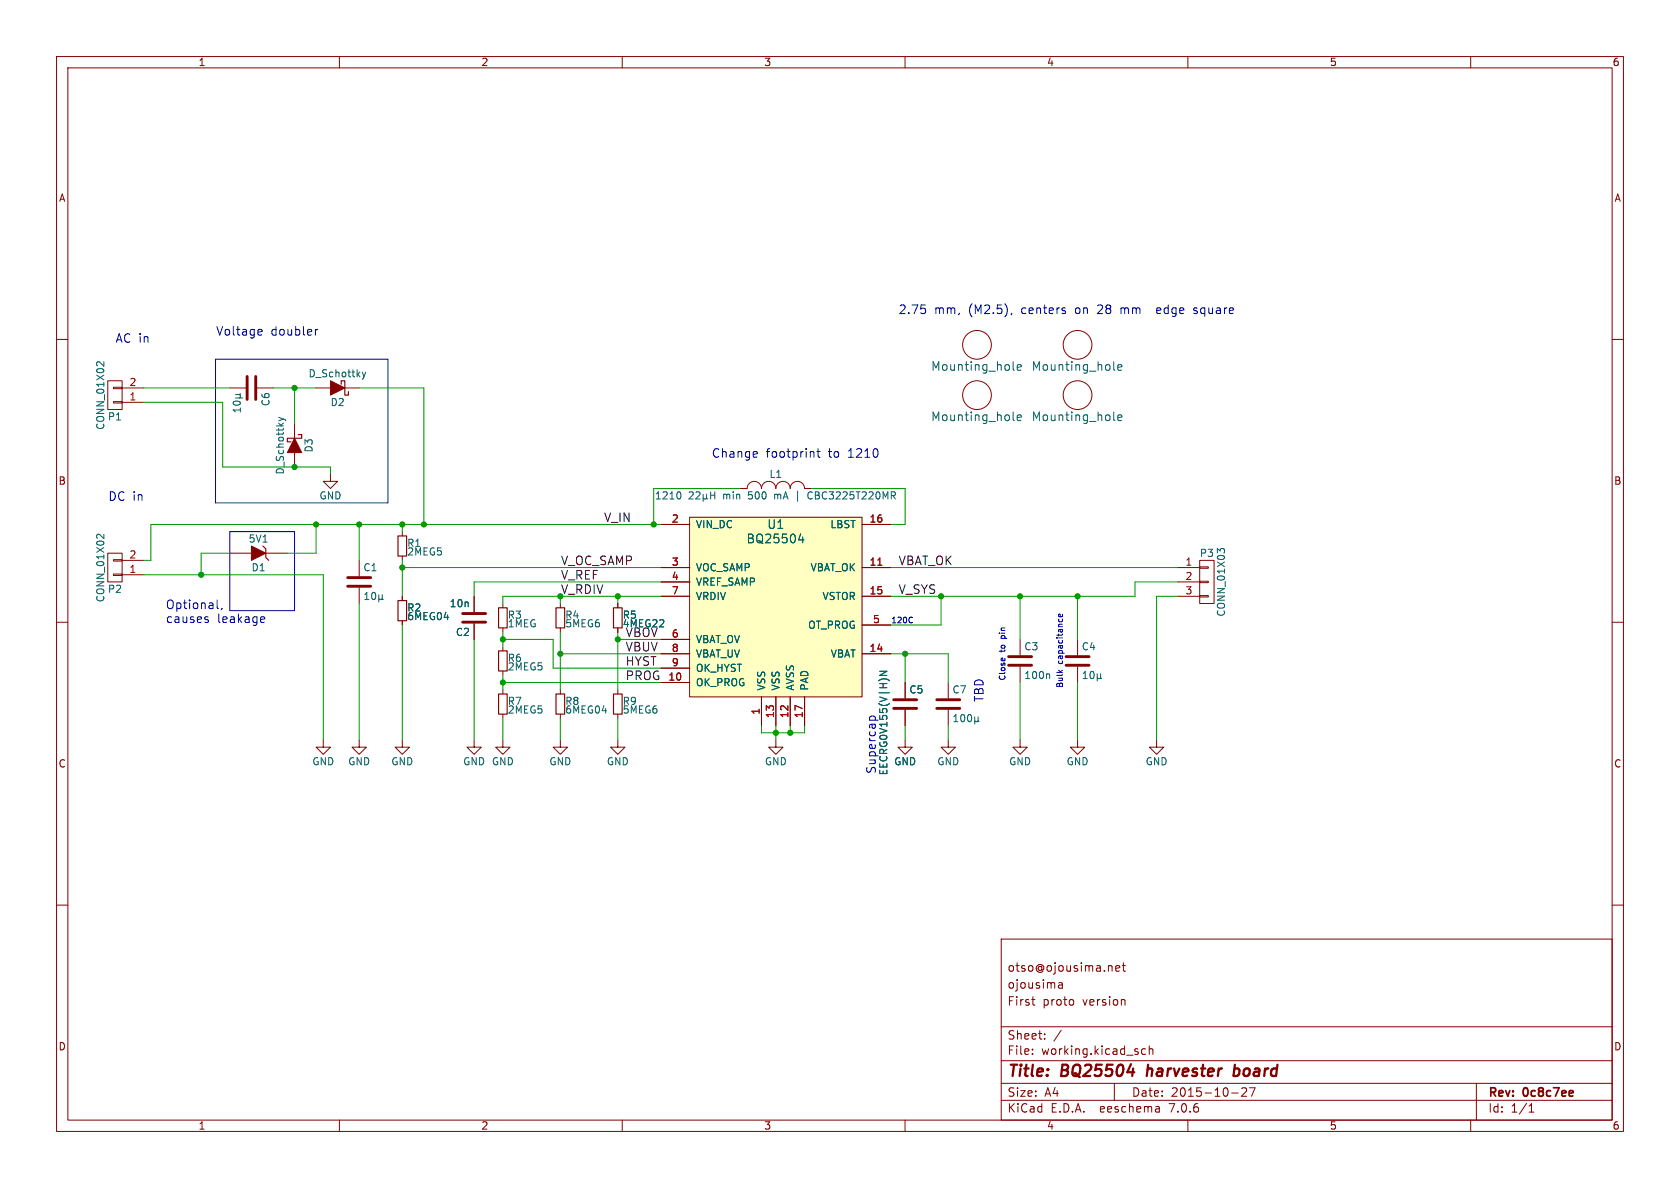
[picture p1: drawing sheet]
(kicad_sch (version 20230121) (generator eeschema)

 (paper "A4")

 (title_block
  (title "BQ25504 harvester board")
  (date "2015-10-27")
  (rev "0c8c7ee")
  (comment 1 "First proto version")
  (comment 2 "ojousima")
  (comment 3 "otso@ojousima.net"))

 (lib_symbols
  (symbol "bq25504-rescue:C" (pin_numbers hide) (pin_names (offset 0.254)) (in_bom yes) (on_board yes)
   (property "Reference" "C" (at 0.635 2.54 0) (effects (font (size 1.27 1.27)) (justify left)))
   (property "Value" "C" (at 0.635 -2.54 0) (effects (font (size 1.27 1.27)) (justify left)))
   (property "Footprint" "" (at 0.9652 -3.81 0) (effects (font (size 0.762 0.762))))
   (property "Datasheet" "" (at 0 0 0) (effects (font (size 1.524 1.524))))
   (symbol "C_0_1"
    (polyline (pts (xy -2.032 -0.762) (xy 2.032 -0.762)) (stroke (width 0.508) (type solid)) (fill (type none)))
    (polyline (pts (xy -2.032 0.762) (xy 2.032 0.762)) (stroke (width 0.508) (type solid)) (fill (type none))))
   (symbol "C_1_1"
    (pin passive line (at 0 3.81 270) (length 2.794) (name "~" (effects (font (size 1.016 1.016)))) (number "1" (effects (font (size 1.016 1.016)))))
    (pin passive line (at 0 -3.81 90) (length 2.794) (name "~" (effects (font (size 1.016 1.016)))) (number "2" (effects (font (size 1.016 1.016)))))))
  (symbol "bq25504-rescue:CONN_01X02" (pin_names (offset 1.016) hide) (in_bom yes) (on_board yes)
   (property "Reference" "P" (at 0 3.81 0) (effects (font (size 1.27 1.27))))
   (property "Value" "CONN_01X02" (at 2.54 0 90) (effects (font (size 1.27 1.27))))
   (property "Footprint" "" (at 0 0 0) (effects (font (size 1.524 1.524))))
   (property "Datasheet" "" (at 0 0 0) (effects (font (size 1.524 1.524))))
   (symbol "CONN_01X02_0_1"
    (rectangle (start -1.27 -1.143) (end 0.254 -1.397) (stroke (width 0) (type solid)) (fill (type none)))
    (rectangle (start -1.27 1.397) (end 0.254 1.143) (stroke (width 0) (type solid)) (fill (type none)))
    (rectangle (start -1.27 2.54) (end 1.27 -2.54) (stroke (width 0) (type solid)) (fill (type none))))
   (symbol "CONN_01X02_1_1"
    (pin passive line (at -5.08 1.27 0) (length 3.81) (name "P1" (effects (font (size 1.27 1.27)))) (number "1" (effects (font (size 1.27 1.27)))))
    (pin passive line (at -5.08 -1.27 0) (length 3.81) (name "P2" (effects (font (size 1.27 1.27)))) (number "2" (effects (font (size 1.27 1.27)))))))
  (symbol "bq25504-rescue:CONN_01X03" (pin_names (offset 1.016) hide) (in_bom yes) (on_board yes)
   (property "Reference" "P" (at 0 5.08 0) (effects (font (size 1.27 1.27))))
   (property "Value" "CONN_01X03" (at 2.54 0 90) (effects (font (size 1.27 1.27))))
   (property "Footprint" "" (at 0 0 0) (effects (font (size 1.524 1.524))))
   (property "Datasheet" "" (at 0 0 0) (effects (font (size 1.524 1.524))))
   (symbol "CONN_01X03_0_1"
    (rectangle (start -1.27 -2.413) (end 0.254 -2.667) (stroke (width 0) (type solid)) (fill (type none)))
    (rectangle (start -1.27 0.127) (end 0.254 -0.127) (stroke (width 0) (type solid)) (fill (type none)))
    (rectangle (start -1.27 2.667) (end 0.254 2.413) (stroke (width 0) (type solid)) (fill (type none)))
    (rectangle (start -1.27 3.81) (end 1.27 -3.81) (stroke (width 0) (type solid)) (fill (type none))))
   (symbol "CONN_01X03_1_1"
    (pin passive line (at -5.08 2.54 0) (length 3.81) (name "P1" (effects (font (size 1.27 1.27)))) (number "1" (effects (font (size 1.27 1.27)))))
    (pin passive line (at -5.08 0 0) (length 3.81) (name "P2" (effects (font (size 1.27 1.27)))) (number "2" (effects (font (size 1.27 1.27)))))
    (pin passive line (at -5.08 -2.54 0) (length 3.81) (name "P3" (effects (font (size 1.27 1.27)))) (number "3" (effects (font (size 1.27 1.27)))))))
  (symbol "bq25504-rescue:D_Schottky" (pin_numbers hide) (pin_names (offset 1.016) hide) (in_bom yes) (on_board yes)
   (property "Reference" "D" (at 0 2.54 0) (effects (font (size 1.27 1.27))))
   (property "Value" "D_Schottky" (at 0 -2.54 0) (effects (font (size 1.27 1.27))))
   (property "Footprint" "" (at 0 0 0) (effects (font (size 1.524 1.524))))
   (property "Datasheet" "" (at 0 0 0) (effects (font (size 1.524 1.524))))
   (symbol "D_Schottky_0_1"
    (polyline (pts (xy 1.27 1.27) (xy -1.27 0) (xy 1.27 -1.27)) (stroke (width 0) (type solid)) (fill (type outline)))
    (polyline (pts (xy -1.905 0.635) (xy -1.905 1.27) (xy -1.27 1.27) (xy -1.27 -1.27) (xy -0.635 -1.27) (xy -0.635 -0.635)) (stroke (width 0.2032) (type solid)) (fill (type none))))
   (symbol "D_Schottky_1_1"
    (pin passive line (at -3.81 0 0) (length 2.54) (name "K" (effects (font (size 1.27 1.27)))) (number "1" (effects (font (size 1.27 1.27)))))
    (pin passive line (at 3.81 0 180) (length 2.54) (name "A" (effects (font (size 1.27 1.27)))) (number "2" (effects (font (size 1.27 1.27)))))))
  (symbol "bq25504-rescue:GND" (power) (pin_names (offset 0)) (in_bom yes) (on_board yes)
   (property "Reference" "#PWR" (at 0 -6.35 0) (effects (font (size 1.27 1.27)) hide))
   (property "Value" "GND" (at 0 -3.81 0) (effects (font (size 1.27 1.27))))
   (property "Footprint" "" (at 0 0 0) (effects (font (size 1.524 1.524))))
   (property "Datasheet" "" (at 0 0 0) (effects (font (size 1.524 1.524))))
   (symbol "GND_0_1"
    (polyline (pts (xy 0 0) (xy 0 -1.27) (xy 1.27 -1.27) (xy 0 -2.54) (xy -1.27 -1.27) (xy 0 -1.27)) (stroke (width 0) (type solid)) (fill (type none))))
   (symbol "GND_1_1"
    (pin power_in line (at 0 0 270) (length 0) hide (name "GND" (effects (font (size 1.27 1.27)))) (number "1" (effects (font (size 1.27 1.27)))))))
  (symbol "bq25504-rescue:INDUCTOR_SMALL" (pin_numbers hide) (pin_names (offset 0) hide) (in_bom yes) (on_board yes)
   (property "Reference" "L" (at 0 2.54 0) (effects (font (size 1.27 1.27))))
   (property "Value" "INDUCTOR_SMALL" (at 0 -1.27 0) (effects (font (size 1.27 1.27))))
   (property "Footprint" "" (at 0 0 0) (effects (font (size 1.524 1.524))))
   (property "Datasheet" "" (at 0 0 0) (effects (font (size 1.524 1.524))))
   (symbol "INDUCTOR_SMALL_0_1"
    (arc (start -2.54 0) (mid -3.81 1.2645) (end -5.08 0) (stroke (width 0) (type solid)) (fill (type none)))
    (arc (start 0 0) (mid -1.27 1.2645) (end -2.54 0) (stroke (width 0) (type solid)) (fill (type none)))
    (arc (start 2.54 0) (mid 1.27 1.2645) (end 0 0) (stroke (width 0) (type solid)) (fill (type none)))
    (arc (start 5.08 0) (mid 3.81 1.2645) (end 2.54 0) (stroke (width 0) (type solid)) (fill (type none))))
   (symbol "INDUCTOR_SMALL_1_1"
    (pin input line (at -6.35 0 0) (length 1.27) (name "1" (effects (font (size 0.762 0.762)))) (number "1" (effects (font (size 0.762 0.762)))))
    (pin input line (at 6.35 0 180) (length 1.27) (name "2" (effects (font (size 0.762 0.762)))) (number "2" (effects (font (size 0.762 0.762)))))))
  (symbol "bq25504-rescue:R_Small" (pin_numbers hide) (pin_names (offset 0.254) hide) (in_bom yes) (on_board yes)
   (property "Reference" "R" (at 0.762 0.508 0) (effects (font (size 1.27 1.27)) (justify left)))
   (property "Value" "R_Small" (at 0.762 -1.016 0) (effects (font (size 1.27 1.27)) (justify left)))
   (property "Footprint" "" (at 0 0 0) (effects (font (size 1.524 1.524))))
   (property "Datasheet" "" (at 0 0 0) (effects (font (size 1.524 1.524))))
   (symbol "R_Small_0_1"
    (rectangle (start -0.762 1.778) (end 0.762 -1.778) (stroke (width 0.2032) (type solid)) (fill (type none))))
   (symbol "R_Small_1_1"
    (pin passive line (at 0 2.54 270) (length 0.762) (name "~" (effects (font (size 1.016 1.016)))) (number "1" (effects (font (size 1.016 1.016)))))
    (pin passive line (at 0 -2.54 90) (length 0.762) (name "~" (effects (font (size 1.016 1.016)))) (number "2" (effects (font (size 1.016 1.016)))))))
  (symbol "bq25504-rescue:ZENER" (pin_numbers hide) (pin_names (offset 1.016) hide) (in_bom yes) (on_board yes)
   (property "Reference" "D" (at 0 2.54 0) (effects (font (size 1.27 1.27))))
   (property "Value" "ZENER" (at 0 -2.54 0) (effects (font (size 1.27 1.27))))
   (property "Footprint" "" (at 0 0 0) (effects (font (size 1.524 1.524))))
   (property "Datasheet" "" (at 0 0 0) (effects (font (size 1.524 1.524))))
   (symbol "ZENER_0_1"
    (polyline (pts (xy -1.778 1.27) (xy -1.27 0.762) (xy -1.27 -0.762) (xy -0.762 -1.27) (xy -0.762 -1.27)) (stroke (width 0.2032) (type solid)) (fill (type none)))
    (polyline (pts (xy -1.27 0) (xy 1.27 1.27) (xy 1.27 -1.27) (xy -1.27 0) (xy -1.27 0)) (stroke (width 0) (type solid)) (fill (type outline))))
   (symbol "ZENER_1_1"
    (pin passive line (at -5.08 0 0) (length 3.81) (name "K" (effects (font (size 1.27 1.27)))) (number "1" (effects (font (size 1.27 1.27)))))
    (pin passive line (at 5.08 0 180) (length 3.81) (name "A" (effects (font (size 1.27 1.27)))) (number "2" (effects (font (size 1.27 1.27)))))))
  (symbol "bq25504:BQ25504" (pin_names (offset 1.016)) (in_bom yes) (on_board yes)
   (property "Reference" "U" (at 0 20.32 0) (effects (font (size 1.524 1.524))))
   (property "Value" "BQ25504" (at 0 17.78 0) (effects (font (size 1.524 1.524))))
   (property "Footprint" "" (at 0 2.54 0) (effects (font (size 1.524 1.524))))
   (property "Datasheet" "" (at 0 2.54 0) (effects (font (size 1.524 1.524))))
   (symbol "BQ25504_0_1"
    (rectangle (start -15.24 19.05) (end 15.24 -12.7) (stroke (width 0) (type solid)) (fill (type background))))
   (symbol "BQ25504_1_1"
    (pin power_in line (at -2.54 -17.78 90) (length 5.08) (name "VSS" (effects (font (size 1.27 1.27)))) (number "1" (effects (font (size 1.27 1.27)))))
    (pin input line (at -20.32 -10.16 0) (length 5.08) (name "OK_PROG" (effects (font (size 1.27 1.27)))) (number "10" (effects (font (size 1.27 1.27)))))
    (pin output line (at 20.32 10.16 180) (length 5.08) (name "VBAT_OK" (effects (font (size 1.27 1.27)))) (number "11" (effects (font (size 1.27 1.27)))))
    (pin input line (at 2.54 -17.78 90) (length 5.08) (name "AVSS" (effects (font (size 1.27 1.27)))) (number "12" (effects (font (size 1.27 1.27)))))
    (pin power_in line (at 0 -17.78 90) (length 5.08) (name "VSS" (effects (font (size 1.27 1.27)))) (number "13" (effects (font (size 1.27 1.27)))))
    (pin bidirectional line (at 20.32 -5.08 180) (length 5.08) (name "VBAT" (effects (font (size 1.27 1.27)))) (number "14" (effects (font (size 1.27 1.27)))))
    (pin output line (at 20.32 5.08 180) (length 5.08) (name "VSTOR" (effects (font (size 1.27 1.27)))) (number "15" (effects (font (size 1.27 1.27)))))
    (pin input line (at 20.32 17.78 180) (length 5.08) (name "LBST" (effects (font (size 1.27 1.27)))) (number "16" (effects (font (size 1.27 1.27)))))
    (pin passive line (at 5.08 -17.78 90) (length 5.08) (name "PAD" (effects (font (size 1.27 1.27)))) (number "17" (effects (font (size 1.27 1.27)))))
    (pin power_in line (at -20.32 17.78 0) (length 5.08) (name "VIN_DC" (effects (font (size 1.27 1.27)))) (number "2" (effects (font (size 1.27 1.27)))))
    (pin input line (at -20.32 10.16 0) (length 5.08) (name "VOC_SAMP" (effects (font (size 1.27 1.27)))) (number "3" (effects (font (size 1.27 1.27)))))
    (pin input line (at -20.32 7.62 0) (length 5.08) (name "VREF_SAMP" (effects (font (size 1.27 1.27)))) (number "4" (effects (font (size 1.27 1.27)))))
    (pin input line (at 20.32 0 180) (length 5.08) (name "OT_PROG" (effects (font (size 1.27 1.27)))) (number "5" (effects (font (size 1.27 1.27)))))
    (pin input line (at -20.32 -2.54 0) (length 5.08) (name "VBAT_OV" (effects (font (size 1.27 1.27)))) (number "6" (effects (font (size 1.27 1.27)))))
    (pin output line (at -20.32 5.08 0) (length 5.08) (name "VRDIV" (effects (font (size 1.27 1.27)))) (number "7" (effects (font (size 1.27 1.27)))))
    (pin output line (at -20.32 -5.08 0) (length 5.08) (name "VBAT_UV" (effects (font (size 1.27 1.27)))) (number "8" (effects (font (size 1.27 1.27)))))
    (pin input line (at -20.32 -7.62 0) (length 5.08) (name "OK_HYST" (effects (font (size 1.27 1.27)))) (number "9" (effects (font (size 1.27 1.27)))))))
  (symbol "mounting_hole:Mounting_hole" (pin_names (offset 1.016)) (in_bom yes) (on_board yes)
   (property "Reference" "NC" (at 0 3.81 0) (effects (font (size 1.524 1.524)) hide))
   (property "Value" "Mounting_hole" (at 0 -3.81 0) (effects (font (size 1.524 1.524))))
   (property "Footprint" "" (at 0 0 0) (effects (font (size 1.524 1.524))))
   (property "Datasheet" "" (at 0 0 0) (effects (font (size 1.524 1.524))))
   (symbol "Mounting_hole_0_1"
    (circle (center 0 0) (radius 2.54) (stroke (width 0) (type solid)) (fill (type none))))))

 (junction (at 63.5 92.71) (diameter 0) (color 0 0 0 0))
 (junction (at 109.22 105.41) (diameter 0) (color 0 0 0 0))
 (junction (at 52.07 82.55) (diameter 0) (color 0 0 0 0))
 (junction (at 160.02 115.57) (diameter 0) (color 0 0 0 0))
 (junction (at 88.9 120.65) (diameter 0) (color 0 0 0 0))
 (junction (at 139.7 129.54) (diameter 0) (color 0 0 0 0))
 (junction (at 88.9 113.03) (diameter 0) (color 0 0 0 0))
 (junction (at 55.88 92.71) (diameter 0) (color 0 0 0 0))
 (junction (at 109.22 113.03) (diameter 0) (color 0 0 0 0))
 (junction (at 180.34 105.41) (diameter 0) (color 0 0 0 0))
 (junction (at 190.5 105.41) (diameter 0) (color 0 0 0 0))
 (junction (at 99.06 105.41) (diameter 0) (color 0 0 0 0))
 (junction (at 115.57 92.71) (diameter 0) (color 0 0 0 0))
 (junction (at 99.06 115.57) (diameter 0) (color 0 0 0 0))
 (junction (at 137.16 129.54) (diameter 0) (color 0 0 0 0))
 (junction (at 74.93 92.71) (diameter 0) (color 0 0 0 0))
 (junction (at 35.56 101.6) (diameter 0) (color 0 0 0 0))
 (junction (at 166.37 105.41) (diameter 0) (color 0 0 0 0))
 (junction (at 52.07 68.58) (diameter 0) (color 0 0 0 0))
 (junction (at 71.12 92.71) (diameter 0) (color 0 0 0 0))
 (junction (at 71.12 100.33) (diameter 0) (color 0 0 0 0))

 (wire (pts (xy 97.79 118.11) (xy 97.79 113.03)) (stroke (width 0) (type default)))
 (wire (pts (xy 137.16 129.54) (xy 139.7 129.54)) (stroke (width 0) (type default)))
 (wire (pts (xy 63.5 92.71) (xy 63.5 99.06)) (stroke (width 0) (type default)))
 (wire (pts (xy 25.4 99.06) (xy 26.67 99.06)) (stroke (width 0) (type default)))
 (wire (pts (xy 35.56 101.6) (xy 57.15 101.6)) (stroke (width 0) (type default)))
 (wire (pts (xy 116.84 115.57) (xy 99.06 115.57)) (stroke (width 0) (type default)))
 (wire (pts (xy 167.64 115.57) (xy 167.64 120.65)) (stroke (width 0) (type default)))
 (wire (pts (xy 83.82 113.03) (xy 83.82 130.81)) (stroke (width 0) (type default)))
 (polyline (pts (xy 40.64 93.98) (xy 52.07 93.98)) (stroke (width 0) (type default)))

 (wire (pts (xy 99.06 115.57) (xy 99.06 121.92)) (stroke (width 0) (type default)))
 (wire (pts (xy 63.5 92.71) (xy 71.12 92.71)) (stroke (width 0) (type default)))
 (wire (pts (xy 116.84 113.03) (xy 109.22 113.03)) (stroke (width 0) (type default)))
 (wire (pts (xy 71.12 100.33) (xy 71.12 105.41)) (stroke (width 0) (type default)))
 (wire (pts (xy 25.4 71.12) (xy 39.37 71.12)) (stroke (width 0) (type default)))
 (wire (pts (xy 35.56 97.79) (xy 40.64 97.79)) (stroke (width 0) (type default)))
 (wire (pts (xy 109.22 105.41) (xy 116.84 105.41)) (stroke (width 0) (type default)))
 (polyline (pts (xy 52.07 107.95) (xy 40.64 107.95)) (stroke (width 0) (type default)))

 (wire (pts (xy 166.37 110.49) (xy 166.37 105.41)) (stroke (width 0) (type default)))
 (polyline (pts (xy 68.58 63.5) (xy 68.58 88.9)) (stroke (width 0) (type default)))

 (wire (pts (xy 88.9 105.41) (xy 88.9 106.68)) (stroke (width 0) (type default)))
 (wire (pts (xy 25.4 101.6) (xy 35.56 101.6)) (stroke (width 0) (type default)))
 (wire (pts (xy 26.67 99.06) (xy 26.67 92.71)) (stroke (width 0) (type default)))
 (wire (pts (xy 115.57 86.36) (xy 115.57 92.71)) (stroke (width 0) (type default)))
 (wire (pts (xy 139.7 129.54) (xy 142.24 129.54)) (stroke (width 0) (type default)))
 (wire (pts (xy 109.22 113.03) (xy 109.22 121.92)) (stroke (width 0) (type default)))
 (wire (pts (xy 130.81 86.36) (xy 115.57 86.36)) (stroke (width 0) (type default)))
 (wire (pts (xy 74.93 68.58) (xy 74.93 92.71)) (stroke (width 0) (type default)))
 (wire (pts (xy 190.5 105.41) (xy 200.66 105.41)) (stroke (width 0) (type default)))
 (wire (pts (xy 88.9 105.41) (xy 99.06 105.41)) (stroke (width 0) (type default)))
 (wire (pts (xy 166.37 105.41) (xy 180.34 105.41)) (stroke (width 0) (type default)))
 (wire (pts (xy 74.93 92.71) (xy 115.57 92.71)) (stroke (width 0) (type default)))
 (wire (pts (xy 58.42 82.55) (xy 58.42 83.82)) (stroke (width 0) (type default)))
 (wire (pts (xy 167.64 128.27) (xy 167.64 130.81)) (stroke (width 0) (type default)))
 (wire (pts (xy 109.22 111.76) (xy 109.22 113.03)) (stroke (width 0) (type default)))
 (wire (pts (xy 142.24 129.54) (xy 142.24 128.27)) (stroke (width 0) (type default)))
 (wire (pts (xy 157.48 100.33) (xy 208.28 100.33)) (stroke (width 0) (type default)))
 (wire (pts (xy 50.8 97.79) (xy 55.88 97.79)) (stroke (width 0) (type default)))
 (wire (pts (xy 99.06 111.76) (xy 99.06 115.57)) (stroke (width 0) (type default)))
 (wire (pts (xy 160.02 128.27) (xy 160.02 130.81)) (stroke (width 0) (type default)))
 (wire (pts (xy 157.48 115.57) (xy 160.02 115.57)) (stroke (width 0) (type default)))
 (wire (pts (xy 35.56 97.79) (xy 35.56 101.6)) (stroke (width 0) (type default)))
 (wire (pts (xy 39.37 82.55) (xy 52.07 82.55)) (stroke (width 0) (type default)))
 (wire (pts (xy 204.47 105.41) (xy 204.47 130.81)) (stroke (width 0) (type default)))
 (wire (pts (xy 208.28 105.41) (xy 204.47 105.41)) (stroke (width 0) (type default)))
 (wire (pts (xy 71.12 92.71) (xy 74.93 92.71)) (stroke (width 0) (type default)))
 (wire (pts (xy 116.84 102.87) (xy 83.82 102.87)) (stroke (width 0) (type default)))
 (wire (pts (xy 134.62 128.27) (xy 134.62 129.54)) (stroke (width 0) (type default)))
 (wire (pts (xy 71.12 100.33) (xy 116.84 100.33)) (stroke (width 0) (type default)))
 (wire (pts (xy 97.79 113.03) (xy 88.9 113.03)) (stroke (width 0) (type default)))
 (wire (pts (xy 26.67 92.71) (xy 55.88 92.71)) (stroke (width 0) (type default)))
 (wire (pts (xy 160.02 92.71) (xy 157.48 92.71)) (stroke (width 0) (type default)))
 (wire (pts (xy 134.62 129.54) (xy 137.16 129.54)) (stroke (width 0) (type default)))
 (wire (pts (xy 139.7 129.54) (xy 139.7 128.27)) (stroke (width 0) (type default)))
 (wire (pts (xy 25.4 68.58) (xy 40.64 68.58)) (stroke (width 0) (type default)))
 (wire (pts (xy 52.07 68.58) (xy 55.88 68.58)) (stroke (width 0) (type default)))
 (wire (pts (xy 99.06 105.41) (xy 109.22 105.41)) (stroke (width 0) (type default)))
 (wire (pts (xy 63.5 106.68) (xy 63.5 130.81)) (stroke (width 0) (type default)))
 (wire (pts (xy 190.5 105.41) (xy 190.5 113.03)) (stroke (width 0) (type default)))
 (polyline (pts (xy 38.1 63.5) (xy 68.58 63.5)) (stroke (width 0) (type default)))
 (polyline (pts (xy 68.58 88.9) (xy 38.1 88.9)) (stroke (width 0) (type default)))

 (wire (pts (xy 143.51 86.36) (xy 160.02 86.36)) (stroke (width 0) (type default)))
 (wire (pts (xy 88.9 111.76) (xy 88.9 113.03)) (stroke (width 0) (type default)))
 (polyline (pts (xy 40.64 107.95) (xy 40.64 93.98)) (stroke (width 0) (type default)))

 (wire (pts (xy 71.12 99.06) (xy 71.12 100.33)) (stroke (width 0) (type default)))
 (wire (pts (xy 160.02 115.57) (xy 160.02 120.65)) (stroke (width 0) (type default)))
 (wire (pts (xy 88.9 120.65) (xy 88.9 121.92)) (stroke (width 0) (type default)))
 (wire (pts (xy 190.5 120.65) (xy 190.5 130.81)) (stroke (width 0) (type default)))
 (wire (pts (xy 160.02 86.36) (xy 160.02 92.71)) (stroke (width 0) (type default)))
 (wire (pts (xy 116.84 120.65) (xy 88.9 120.65)) (stroke (width 0) (type default)))
 (wire (pts (xy 88.9 113.03) (xy 88.9 114.3)) (stroke (width 0) (type default)))
 (wire (pts (xy 115.57 92.71) (xy 116.84 92.71)) (stroke (width 0) (type default)))
 (polyline (pts (xy 38.1 88.9) (xy 38.1 63.5)) (stroke (width 0) (type default)))

 (wire (pts (xy 52.07 82.55) (xy 58.42 82.55)) (stroke (width 0) (type default)))
 (wire (pts (xy 137.16 128.27) (xy 137.16 129.54)) (stroke (width 0) (type default)))
 (wire (pts (xy 200.66 102.87) (xy 200.66 105.41)) (stroke (width 0) (type default)))
 (wire (pts (xy 180.34 113.03) (xy 180.34 105.41)) (stroke (width 0) (type default)))
 (wire (pts (xy 55.88 92.71) (xy 63.5 92.71)) (stroke (width 0) (type default)))
 (wire (pts (xy 160.02 115.57) (xy 167.64 115.57)) (stroke (width 0) (type default)))
 (wire (pts (xy 116.84 118.11) (xy 97.79 118.11)) (stroke (width 0) (type default)))
 (wire (pts (xy 88.9 127) (xy 88.9 130.81)) (stroke (width 0) (type default)))
 (wire (pts (xy 63.5 68.58) (xy 74.93 68.58)) (stroke (width 0) (type default)))
 (wire (pts (xy 99.06 105.41) (xy 99.06 106.68)) (stroke (width 0) (type default)))
 (wire (pts (xy 52.07 74.93) (xy 52.07 68.58)) (stroke (width 0) (type default)))
 (wire (pts (xy 71.12 92.71) (xy 71.12 93.98)) (stroke (width 0) (type default)))
 (wire (pts (xy 57.15 101.6) (xy 57.15 130.81)) (stroke (width 0) (type default)))
 (wire (pts (xy 83.82 102.87) (xy 83.82 105.41)) (stroke (width 0) (type default)))
 (wire (pts (xy 99.06 127) (xy 99.06 130.81)) (stroke (width 0) (type default)))
 (wire (pts (xy 48.26 68.58) (xy 52.07 68.58)) (stroke (width 0) (type default)))
 (wire (pts (xy 109.22 106.68) (xy 109.22 105.41)) (stroke (width 0) (type default)))
 (wire (pts (xy 55.88 97.79) (xy 55.88 92.71)) (stroke (width 0) (type default)))
 (wire (pts (xy 109.22 127) (xy 109.22 130.81)) (stroke (width 0) (type default)))
 (wire (pts (xy 180.34 120.65) (xy 180.34 130.81)) (stroke (width 0) (type default)))
 (wire (pts (xy 157.48 110.49) (xy 166.37 110.49)) (stroke (width 0) (type default)))
 (wire (pts (xy 208.28 102.87) (xy 200.66 102.87)) (stroke (width 0) (type default)))
 (wire (pts (xy 180.34 105.41) (xy 190.5 105.41)) (stroke (width 0) (type default)))
 (wire (pts (xy 88.9 119.38) (xy 88.9 120.65)) (stroke (width 0) (type default)))
 (wire (pts (xy 157.48 105.41) (xy 166.37 105.41)) (stroke (width 0) (type default)))
 (wire (pts (xy 71.12 110.49) (xy 71.12 130.81)) (stroke (width 0) (type default)))
 (polyline (pts (xy 52.07 93.98) (xy 52.07 107.95)) (stroke (width 0) (type default)))

 (wire (pts (xy 137.16 129.54) (xy 137.16 130.81)) (stroke (width 0) (type default)))
 (wire (pts (xy 39.37 71.12) (xy 39.37 82.55)) (stroke (width 0) (type default)))

 (text "Close to pin" (at 177.8 120.65 90) (effects (font (size 1.016 1.016)) (justify left bottom)))
 (text "TBD" (at 173.99 124.46 90) (effects (font (size 1.524 1.524)) (justify left bottom)))
 (text "DC in" (at 19.05 88.9 0) (effects (font (size 1.524 1.524)) (justify left bottom)))
 (text "Optional,\ncauses leakage" (at 29.21 110.49 0) (effects (font (size 1.524 1.524)) (justify left bottom)))
 (text "120C" (at 157.48 110.49 0) (effects (font (size 1.016 1.016)) (justify left bottom)))
 (text "AC in" (at 20.32 60.96 0) (effects (font (size 1.524 1.524)) (justify left bottom)))
 (text "Bulk capacitance" (at 187.96 121.92 90) (effects (font (size 1.016 1.016)) (justify left bottom)))
 (text "2.75 mm, (M2.5), centers on 28 mm  edge square" (at 158.75 55.88 0) (effects (font (size 1.524 1.524)) (justify left bottom)))
 (text "Supercap" (at 154.94 137.16 90) (effects (font (size 1.524 1.524)) (justify left bottom)))
 (text "Voltage doubler" (at 38.1 59.69 0) (effects (font (size 1.524 1.524)) (justify left bottom)))
 (text "Change footprint to 1210" (at 125.73 81.28 0) (effects (font (size 1.524 1.524)) (justify left bottom)))

 (label "V_IN" (at 106.68 92.71 0) (effects (font (size 1.524 1.524)) (justify left bottom)))
 (label "V_SYS" (at 158.75 105.41 0) (effects (font (size 1.524 1.524)) (justify left bottom)))
 (label "PROG" (at 110.49 120.65 0) (effects (font (size 1.524 1.524)) (justify left bottom)))
 (label "VBOV" (at 110.49 113.03 0) (effects (font (size 1.524 1.524)) (justify left bottom)))
 (label "VBUV" (at 110.49 115.57 0) (effects (font (size 1.524 1.524)) (justify left bottom)))
 (label "V_OC_SAMP" (at 99.06 100.33 0) (effects (font (size 1.524 1.524)) (justify left bottom)))
 (label "HYST" (at 110.49 118.11 0) (effects (font (size 1.524 1.524)) (justify left bottom)))
 (label "V_REF" (at 99.06 102.87 0) (effects (font (size 1.524 1.524)) (justify left bottom)))
 (label "V_RDIV" (at 99.06 105.41 0) (effects (font (size 1.524 1.524)) (justify left bottom)))
 (label "VBAT_OK" (at 158.75 100.33 0) (effects (font (size 1.524 1.524)) (justify left bottom)))

 (symbol (lib_id "bq25504:BQ25504") (at 137.16 110.49 0) (unit 1) (in_bom yes) (on_board yes) (dnp no)
  (property "Reference" "U1" (at 137.16 92.71 0) (effects (font (size 1.524 1.524))))
  (property "Value" "BQ25504" (at 137.16 95.25 0) (effects (font (size 1.524 1.524))))
  (property "Footprint" "footprints:QFN-16-1EP_3x3mm_Pitch0.5mm" (at 137.16 110.49 0) (effects (font (size 1.524 1.524)) hide))
  (property "Datasheet" "" (at 137.16 110.49 0) (effects (font (size 1.524 1.524)))) (pin "1") (pin "10") (pin "11") (pin "12") (pin "13") (pin "14") (pin "15") (pin "16") (pin "17") (pin "2") (pin "3") (pin "4") (pin "5") (pin "6") (pin "7") (pin "8") (pin "9"))

 (symbol (lib_id "bq25504-rescue:INDUCTOR_SMALL") (at 137.16 86.36 0) (unit 1) (in_bom yes) (on_board yes) (dnp no)
  (property "Reference" "L1" (at 137.16 83.82 0) (effects (font (size 1.27 1.27))))
  (property "Value" "1210 22µH min 500 mA | CBC3225T220MR" (at 137.16 87.63 0) (effects (font (size 1.27 1.27))))
  (property "Footprint" "footprints:SMD1206_A" (at 137.16 86.36 0) (effects (font (size 1.524 1.524)) hide))
  (property "Datasheet" "" (at 137.16 86.36 0) (effects (font (size 1.524 1.524)))) (pin "1") (pin "2"))

 (symbol (lib_id "bq25504-rescue:C") (at 63.5 102.87 0) (unit 1) (in_bom yes) (on_board yes) (dnp no)
  (property "Reference" "C1" (at 64.135 100.33 0) (effects (font (size 1.27 1.27)) (justify left)))
  (property "Value" "10µ" (at 64.135 105.41 0) (effects (font (size 1.27 1.27)) (justify left)))
  (property "Footprint" "footprints:SMD0603_A" (at 64.4652 106.68 0) (effects (font (size 0.762 0.762)) hide))
  (property "Datasheet" "" (at 63.5 102.87 0) (effects (font (size 1.524 1.524)))) (pin "1") (pin "2"))

 (symbol (lib_id "bq25504-rescue:R_Small") (at 71.12 96.52 0) (unit 1) (in_bom yes) (on_board yes) (dnp no)
  (property "Reference" "R1" (at 71.882 96.012 0) (effects (font (size 1.27 1.27)) (justify left)))
  (property "Value" "2MEG5" (at 71.882 97.536 0) (effects (font (size 1.27 1.27)) (justify left)))
  (property "Footprint" "footprints:SMD0603_A" (at 71.12 96.52 0) (effects (font (size 1.524 1.524)) hide))
  (property "Datasheet" "" (at 71.12 96.52 0) (effects (font (size 1.524 1.524)))) (pin "1") (pin "2"))

 (symbol (lib_id "bq25504-rescue:R_Small") (at 71.12 107.95 0) (unit 1) (in_bom yes) (on_board yes) (dnp no)
  (property "Reference" "R2" (at 71.882 107.442 0) (effects (font (size 1.27 1.27)) (justify left)))
  (property "Value" "6MEG04" (at 71.882 108.966 0) (effects (font (size 1.27 1.27)) (justify left)))
  (property "Footprint" "footprints:SMD0603_A" (at 71.12 107.95 0) (effects (font (size 1.524 1.524)) hide))
  (property "Datasheet" "" (at 71.12 107.95 0) (effects (font (size 1.524 1.524)))) (pin "1") (pin "2"))

 (symbol (lib_id "bq25504-rescue:R_Small") (at 88.9 109.22 0) (unit 1) (in_bom yes) (on_board yes) (dnp no)
  (property "Reference" "R3" (at 89.662 108.712 0) (effects (font (size 1.27 1.27)) (justify left)))
  (property "Value" "1MEG" (at 89.662 110.236 0) (effects (font (size 1.27 1.27)) (justify left)))
  (property "Footprint" "footprints:SMD0603_A" (at 88.9 109.22 0) (effects (font (size 1.524 1.524)) hide))
  (property "Datasheet" "" (at 88.9 109.22 0) (effects (font (size 1.524 1.524)))) (pin "1") (pin "2"))

 (symbol (lib_id "bq25504-rescue:R_Small") (at 99.06 109.22 0) (unit 1) (in_bom yes) (on_board yes) (dnp no)
  (property "Reference" "R4" (at 99.822 108.712 0) (effects (font (size 1.27 1.27)) (justify left)))
  (property "Value" "5MEG6" (at 99.822 110.236 0) (effects (font (size 1.27 1.27)) (justify left)))
  (property "Footprint" "footprints:SMD0603_A" (at 99.06 109.22 0) (effects (font (size 1.524 1.524)) hide))
  (property "Datasheet" "" (at 99.06 109.22 0) (effects (font (size 1.524 1.524)))) (pin "1") (pin "2"))

 (symbol (lib_id "bq25504-rescue:R_Small") (at 109.22 109.22 0) (unit 1) (in_bom yes) (on_board yes) (dnp no)
  (property "Reference" "R5" (at 109.982 108.712 0) (effects (font (size 1.27 1.27)) (justify left)))
  (property "Value" "4MEG22" (at 109.982 110.236 0) (effects (font (size 1.27 1.27)) (justify left)))
  (property "Footprint" "footprints:SMD0603_A" (at 109.22 109.22 0) (effects (font (size 1.524 1.524)) hide))
  (property "Datasheet" "" (at 109.22 109.22 0) (effects (font (size 1.524 1.524)))) (pin "1") (pin "2"))

 (symbol (lib_id "bq25504-rescue:R_Small") (at 109.22 124.46 0) (unit 1) (in_bom yes) (on_board yes) (dnp no)
  (property "Reference" "R9" (at 109.982 123.952 0) (effects (font (size 1.27 1.27)) (justify left)))
  (property "Value" "5MEG6" (at 109.982 125.476 0) (effects (font (size 1.27 1.27)) (justify left)))
  (property "Footprint" "footprints:SMD0603_A" (at 109.22 124.46 0) (effects (font (size 1.524 1.524)) hide))
  (property "Datasheet" "" (at 109.22 124.46 0) (effects (font (size 1.524 1.524)))) (pin "1") (pin "2"))

 (symbol (lib_id "bq25504-rescue:R_Small") (at 88.9 116.84 0) (unit 1) (in_bom yes) (on_board yes) (dnp no)
  (property "Reference" "R6" (at 89.662 116.332 0) (effects (font (size 1.27 1.27)) (justify left)))
  (property "Value" "2MEG5" (at 89.662 117.856 0) (effects (font (size 1.27 1.27)) (justify left)))
  (property "Footprint" "footprints:SMD0603_A" (at 88.9 116.84 0) (effects (font (size 1.524 1.524)) hide))
  (property "Datasheet" "" (at 88.9 116.84 0) (effects (font (size 1.524 1.524)))) (pin "1") (pin "2"))

 (symbol (lib_id "bq25504-rescue:R_Small") (at 88.9 124.46 0) (unit 1) (in_bom yes) (on_board yes) (dnp no)
  (property "Reference" "R7" (at 89.662 123.952 0) (effects (font (size 1.27 1.27)) (justify left)))
  (property "Value" "2MEG5" (at 89.662 125.476 0) (effects (font (size 1.27 1.27)) (justify left)))
  (property "Footprint" "footprints:SMD0603_A" (at 88.9 124.46 0) (effects (font (size 1.524 1.524)) hide))
  (property "Datasheet" "" (at 88.9 124.46 0) (effects (font (size 1.524 1.524)))) (pin "1") (pin "2"))

 (symbol (lib_id "bq25504-rescue:R_Small") (at 99.06 124.46 0) (unit 1) (in_bom yes) (on_board yes) (dnp no)
  (property "Reference" "R8" (at 99.822 123.952 0) (effects (font (size 1.27 1.27)) (justify left)))
  (property "Value" "6MEG04" (at 99.822 125.476 0) (effects (font (size 1.27 1.27)) (justify left)))
  (property "Footprint" "footprints:SMD0603_A" (at 99.06 124.46 0) (effects (font (size 1.524 1.524)) hide))
  (property "Datasheet" "" (at 99.06 124.46 0) (effects (font (size 1.524 1.524)))) (pin "1") (pin "2"))

 (symbol (lib_id "bq25504-rescue:C") (at 180.34 116.84 0) (unit 1) (in_bom yes) (on_board yes) (dnp no)
  (property "Reference" "C3" (at 180.975 114.3 0) (effects (font (size 1.27 1.27)) (justify left)))
  (property "Value" "100n" (at 180.975 119.38 0) (effects (font (size 1.27 1.27)) (justify left)))
  (property "Footprint" "footprints:SMD0603_A" (at 181.3052 120.65 0) (effects (font (size 0.762 0.762)) hide))
  (property "Datasheet" "" (at 180.34 116.84 0) (effects (font (size 1.524 1.524)))) (pin "1") (pin "2"))

 (symbol (lib_id "bq25504-rescue:C") (at 190.5 116.84 0) (unit 1) (in_bom yes) (on_board yes) (dnp no)
  (property "Reference" "C4" (at 191.135 114.3 0) (effects (font (size 1.27 1.27)) (justify left)))
  (property "Value" "10µ" (at 191.135 119.38 0) (effects (font (size 1.27 1.27)) (justify left)))
  (property "Footprint" "footprints:SMD0603_A" (at 191.4652 120.65 0) (effects (font (size 0.762 0.762)) hide))
  (property "Datasheet" "" (at 190.5 116.84 0) (effects (font (size 1.524 1.524)))) (pin "1") (pin "2"))

 (symbol (lib_id "bq25504-rescue:GND") (at 63.5 130.81 0) (unit 1) (in_bom yes) (on_board yes) (dnp no)
  (property "Reference" "#PWR01" (at 63.5 137.16 0) (effects (font (size 1.27 1.27)) hide))
  (property "Value" "GND" (at 63.5 134.62 0) (effects (font (size 1.27 1.27))))
  (property "Footprint" "" (at 63.5 130.81 0) (effects (font (size 1.524 1.524))))
  (property "Datasheet" "" (at 63.5 130.81 0) (effects (font (size 1.524 1.524)))) (pin "1"))

 (symbol (lib_id "bq25504-rescue:GND") (at 71.12 130.81 0) (unit 1) (in_bom yes) (on_board yes) (dnp no)
  (property "Reference" "#PWR02" (at 71.12 137.16 0) (effects (font (size 1.27 1.27)) hide))
  (property "Value" "GND" (at 71.12 134.62 0) (effects (font (size 1.27 1.27))))
  (property "Footprint" "" (at 71.12 130.81 0) (effects (font (size 1.524 1.524))))
  (property "Datasheet" "" (at 71.12 130.81 0) (effects (font (size 1.524 1.524)))) (pin "1"))

 (symbol (lib_id "bq25504-rescue:GND") (at 88.9 130.81 0) (unit 1) (in_bom yes) (on_board yes) (dnp no)
  (property "Reference" "#PWR03" (at 88.9 137.16 0) (effects (font (size 1.27 1.27)) hide))
  (property "Value" "GND" (at 88.9 134.62 0) (effects (font (size 1.27 1.27))))
  (property "Footprint" "" (at 88.9 130.81 0) (effects (font (size 1.524 1.524))))
  (property "Datasheet" "" (at 88.9 130.81 0) (effects (font (size 1.524 1.524)))) (pin "1"))

 (symbol (lib_id "bq25504-rescue:GND") (at 99.06 130.81 0) (unit 1) (in_bom yes) (on_board yes) (dnp no)
  (property "Reference" "#PWR04" (at 99.06 137.16 0) (effects (font (size 1.27 1.27)) hide))
  (property "Value" "GND" (at 99.06 134.62 0) (effects (font (size 1.27 1.27))))
  (property "Footprint" "" (at 99.06 130.81 0) (effects (font (size 1.524 1.524))))
  (property "Datasheet" "" (at 99.06 130.81 0) (effects (font (size 1.524 1.524)))) (pin "1"))

 (symbol (lib_id "bq25504-rescue:GND") (at 109.22 130.81 0) (unit 1) (in_bom yes) (on_board yes) (dnp no)
  (property "Reference" "#PWR05" (at 109.22 137.16 0) (effects (font (size 1.27 1.27)) hide))
  (property "Value" "GND" (at 109.22 134.62 0) (effects (font (size 1.27 1.27))))
  (property "Footprint" "" (at 109.22 130.81 0) (effects (font (size 1.524 1.524))))
  (property "Datasheet" "" (at 109.22 130.81 0) (effects (font (size 1.524 1.524)))) (pin "1"))

 (symbol (lib_id "bq25504-rescue:GND") (at 137.16 130.81 0) (unit 1) (in_bom yes) (on_board yes) (dnp no)
  (property "Reference" "#PWR06" (at 137.16 137.16 0) (effects (font (size 1.27 1.27)) hide))
  (property "Value" "GND" (at 137.16 134.62 0) (effects (font (size 1.27 1.27))))
  (property "Footprint" "" (at 137.16 130.81 0) (effects (font (size 1.524 1.524))))
  (property "Datasheet" "" (at 137.16 130.81 0) (effects (font (size 1.524 1.524)))) (pin "1"))

 (symbol (lib_id "bq25504-rescue:GND") (at 180.34 130.81 0) (unit 1) (in_bom yes) (on_board yes) (dnp no)
  (property "Reference" "#PWR07" (at 180.34 137.16 0) (effects (font (size 1.27 1.27)) hide))
  (property "Value" "GND" (at 180.34 134.62 0) (effects (font (size 1.27 1.27))))
  (property "Footprint" "" (at 180.34 130.81 0) (effects (font (size 1.524 1.524))))
  (property "Datasheet" "" (at 180.34 130.81 0) (effects (font (size 1.524 1.524)))) (pin "1"))

 (symbol (lib_id "bq25504-rescue:GND") (at 190.5 130.81 0) (unit 1) (in_bom yes) (on_board yes) (dnp no)
  (property "Reference" "#PWR08" (at 190.5 137.16 0) (effects (font (size 1.27 1.27)) hide))
  (property "Value" "GND" (at 190.5 134.62 0) (effects (font (size 1.27 1.27))))
  (property "Footprint" "" (at 190.5 130.81 0) (effects (font (size 1.524 1.524))))
  (property "Datasheet" "" (at 190.5 130.81 0) (effects (font (size 1.524 1.524)))) (pin "1"))

 (symbol (lib_id "bq25504-rescue:C") (at 83.82 109.22 180) (unit 1) (in_bom yes) (on_board yes) (dnp no)
  (property "Reference" "C2" (at 83.185 111.76 0) (effects (font (size 1.27 1.27)) (justify left)))
  (property "Value" "10n" (at 83.185 106.68 0) (effects (font (size 1.27 1.27)) (justify left)))
  (property "Footprint" "footprints:SMD0603_A" (at 82.8548 105.41 0) (effects (font (size 0.762 0.762)) hide))
  (property "Datasheet" "" (at 83.82 109.22 0) (effects (font (size 1.524 1.524)))) (pin "1") (pin "2"))

 (symbol (lib_id "bq25504-rescue:GND") (at 83.82 130.81 0) (unit 1) (in_bom yes) (on_board yes) (dnp no)
  (property "Reference" "#PWR09" (at 83.82 137.16 0) (effects (font (size 1.27 1.27)) hide))
  (property "Value" "GND" (at 83.82 134.62 0) (effects (font (size 1.27 1.27))))
  (property "Footprint" "" (at 83.82 130.81 0) (effects (font (size 1.524 1.524))))
  (property "Datasheet" "" (at 83.82 130.81 0) (effects (font (size 1.524 1.524)))) (pin "1"))

 (symbol (lib_id "bq25504-rescue:C") (at 160.02 124.46 0) (unit 1) (in_bom yes) (on_board yes) (dnp no)
  (property "Reference" "C5" (at 160.655 121.92 0) (effects (font (size 1.27 1.27)) (justify left)))
  (property "Value" "EECRG0V155(V|H)N" (at 156.21 137.16 90) (effects (font (size 1.27 1.27)) (justify left)))
  (property "Footprint" "footprints:EECRG0V155HN" (at 160.9852 128.27 0) (effects (font (size 0.762 0.762)) hide))
  (property "Datasheet" "" (at 160.02 124.46 0) (effects (font (size 1.524 1.524)))) (pin "1") (pin "2"))

 (symbol (lib_id "bq25504-rescue:GND") (at 160.02 130.81 0) (unit 1) (in_bom yes) (on_board yes) (dnp no)
  (property "Reference" "#PWR010" (at 160.02 137.16 0) (effects (font (size 1.27 1.27)) hide))
  (property "Value" "GND" (at 160.02 134.62 0) (effects (font (size 1.27 1.27))))
  (property "Footprint" "" (at 160.02 130.81 0) (effects (font (size 1.524 1.524))))
  (property "Datasheet" "" (at 160.02 130.81 0) (effects (font (size 1.524 1.524)))) (pin "1"))

 (symbol (lib_id "bq25504-rescue:CONN_01X02") (at 20.32 100.33 180) (unit 1) (in_bom yes) (on_board yes) (dnp no)
  (property "Reference" "P2" (at 20.32 104.14 0) (effects (font (size 1.27 1.27))))
  (property "Value" "CONN_01X02" (at 17.78 100.33 90) (effects (font (size 1.27 1.27))))
  (property "Footprint" "footprints:Pin_Header_Straight_1x02" (at 20.32 100.33 0) (effects (font (size 1.524 1.524)) hide))
  (property "Datasheet" "" (at 20.32 100.33 0) (effects (font (size 1.524 1.524)))) (pin "1") (pin "2"))

 (symbol (lib_id "bq25504-rescue:GND") (at 57.15 130.81 0) (unit 1) (in_bom yes) (on_board yes) (dnp no)
  (property "Reference" "#PWR011" (at 57.15 137.16 0) (effects (font (size 1.27 1.27)) hide))
  (property "Value" "GND" (at 57.15 134.62 0) (effects (font (size 1.27 1.27))))
  (property "Footprint" "" (at 57.15 130.81 0) (effects (font (size 1.524 1.524))))
  (property "Datasheet" "" (at 57.15 130.81 0) (effects (font (size 1.524 1.524)))) (pin "1"))

 (symbol (lib_id "bq25504-rescue:CONN_01X02") (at 20.32 69.85 180) (unit 1) (in_bom yes) (on_board yes) (dnp no)
  (property "Reference" "P1" (at 20.32 73.66 0) (effects (font (size 1.27 1.27))))
  (property "Value" "CONN_01X02" (at 17.78 69.85 90) (effects (font (size 1.27 1.27))))
  (property "Footprint" "footprints:Pin_Header_Straight_1x02" (at 20.32 69.85 0) (effects (font (size 1.524 1.524)) hide))
  (property "Datasheet" "" (at 20.32 69.85 0) (effects (font (size 1.524 1.524)))) (pin "1") (pin "2"))

 (symbol (lib_id "bq25504-rescue:CONN_01X03") (at 213.36 102.87 0) (unit 1) (in_bom yes) (on_board yes) (dnp no)
  (property "Reference" "P3" (at 213.36 97.79 0) (effects (font (size 1.27 1.27))))
  (property "Value" "CONN_01X03" (at 215.9 102.87 90) (effects (font (size 1.27 1.27))))
  (property "Footprint" "footprints:Pin_Header_Straight_1x05" (at 213.36 102.87 0) (effects (font (size 1.524 1.524)) hide))
  (property "Datasheet" "" (at 213.36 102.87 0) (effects (font (size 1.524 1.524)))) (pin "1") (pin "2") (pin "3"))

 (symbol (lib_id "bq25504-rescue:GND") (at 204.47 130.81 0) (unit 1) (in_bom yes) (on_board yes) (dnp no)
  (property "Reference" "#PWR012" (at 204.47 137.16 0) (effects (font (size 1.27 1.27)) hide))
  (property "Value" "GND" (at 204.47 134.62 0) (effects (font (size 1.27 1.27))))
  (property "Footprint" "" (at 204.47 130.81 0) (effects (font (size 1.524 1.524))))
  (property "Datasheet" "" (at 204.47 130.81 0) (effects (font (size 1.524 1.524)))) (pin "1"))

 (symbol (lib_id "mounting_hole:Mounting_hole") (at 172.72 60.96 0) (unit 1) (in_bom yes) (on_board yes) (dnp no)
  (property "Reference" "NC1" (at 172.72 57.15 0) (effects (font (size 1.524 1.524)) hide))
  (property "Value" "Mounting_hole" (at 172.72 64.77 0) (effects (font (size 1.524 1.524))))
  (property "Footprint" "footprints:m2.5_mechanical_npth_mount" (at 172.72 60.96 0) (effects (font (size 1.524 1.524)) hide))
  (property "Datasheet" "" (at 172.72 60.96 0) (effects (font (size 1.524 1.524)))))

 (symbol (lib_id "mounting_hole:Mounting_hole") (at 190.5 60.96 0) (unit 1) (in_bom yes) (on_board yes) (dnp no)
  (property "Reference" "NC3" (at 190.5 57.15 0) (effects (font (size 1.524 1.524)) hide))
  (property "Value" "Mounting_hole" (at 190.5 64.77 0) (effects (font (size 1.524 1.524))))
  (property "Footprint" "footprints:m2.5_mechanical_npth_mount" (at 190.5 60.96 0) (effects (font (size 1.524 1.524)) hide))
  (property "Datasheet" "" (at 190.5 60.96 0) (effects (font (size 1.524 1.524)))))

 (symbol (lib_id "mounting_hole:Mounting_hole") (at 172.72 69.85 0) (unit 1) (in_bom yes) (on_board yes) (dnp no)
  (property "Reference" "NC2" (at 172.72 66.04 0) (effects (font (size 1.524 1.524)) hide))
  (property "Value" "Mounting_hole" (at 172.72 73.66 0) (effects (font (size 1.524 1.524))))
  (property "Footprint" "footprints:m2.5_mechanical_npth_mount" (at 172.72 69.85 0) (effects (font (size 1.524 1.524)) hide))
  (property "Datasheet" "" (at 172.72 69.85 0) (effects (font (size 1.524 1.524)))))

 (symbol (lib_id "mounting_hole:Mounting_hole") (at 190.5 69.85 0) (unit 1) (in_bom yes) (on_board yes) (dnp no)
  (property "Reference" "NC4" (at 190.5 66.04 0) (effects (font (size 1.524 1.524)) hide))
  (property "Value" "Mounting_hole" (at 190.5 73.66 0) (effects (font (size 1.524 1.524))))
  (property "Footprint" "footprints:m2.5_mechanical_npth_mount" (at 190.5 69.85 0) (effects (font (size 1.524 1.524)) hide))
  (property "Datasheet" "" (at 190.5 69.85 0) (effects (font (size 1.524 1.524)))))

 (symbol (lib_id "bq25504-rescue:D_Schottky") (at 59.69 68.58 180) (unit 1) (in_bom yes) (on_board yes) (dnp no)
  (property "Reference" "D2" (at 59.69 71.12 0) (effects (font (size 1.27 1.27))))
  (property "Value" "D_Schottky" (at 59.69 66.04 0) (effects (font (size 1.27 1.27))))
  (property "Footprint" "footprints:SOD-323-A" (at 59.69 68.58 0) (effects (font (size 1.524 1.524)) hide))
  (property "Datasheet" "" (at 59.69 68.58 0) (effects (font (size 1.524 1.524)))) (pin "1") (pin "2"))

 (symbol (lib_id "bq25504-rescue:C") (at 44.45 68.58 270) (unit 1) (in_bom yes) (on_board yes) (dnp no)
  (property "Reference" "C6" (at 46.99 69.215 0) (effects (font (size 1.27 1.27)) (justify left)))
  (property "Value" "10µ" (at 41.91 69.215 0) (effects (font (size 1.27 1.27)) (justify left)))
  (property "Footprint" "footprints:SMD0603_A" (at 40.64 69.5452 0) (effects (font (size 0.762 0.762)) hide))
  (property "Datasheet" "" (at 44.45 68.58 0) (effects (font (size 1.524 1.524)))) (pin "1") (pin "2"))

 (symbol (lib_id "bq25504-rescue:D_Schottky") (at 52.07 78.74 270) (unit 1) (in_bom yes) (on_board yes) (dnp no)
  (property "Reference" "D3" (at 54.61 78.74 0) (effects (font (size 1.27 1.27))))
  (property "Value" "D_Schottky" (at 49.53 78.74 0) (effects (font (size 1.27 1.27))))
  (property "Footprint" "footprints:SOD-323-A" (at 52.07 78.74 0) (effects (font (size 1.524 1.524)) hide))
  (property "Datasheet" "" (at 52.07 78.74 0) (effects (font (size 1.524 1.524)))) (pin "1") (pin "2"))

 (symbol (lib_id "bq25504-rescue:GND") (at 58.42 83.82 0) (unit 1) (in_bom yes) (on_board yes) (dnp no)
  (property "Reference" "#PWR013" (at 58.42 90.17 0) (effects (font (size 1.27 1.27)) hide))
  (property "Value" "GND" (at 58.42 87.63 0) (effects (font (size 1.27 1.27))))
  (property "Footprint" "" (at 58.42 83.82 0) (effects (font (size 1.524 1.524))))
  (property "Datasheet" "" (at 58.42 83.82 0) (effects (font (size 1.524 1.524)))) (pin "1"))

 (symbol (lib_id "bq25504-rescue:ZENER") (at 45.72 97.79 180) (unit 1) (in_bom yes) (on_board yes) (dnp no)
  (property "Reference" "D1" (at 45.72 100.33 0) (effects (font (size 1.27 1.27))))
  (property "Value" "5V1" (at 45.72 95.25 0) (effects (font (size 1.27 1.27))))
  (property "Footprint" "" (at 45.72 97.79 0) (effects (font (size 1.524 1.524))))
  (property "Datasheet" "" (at 45.72 97.79 0) (effects (font (size 1.524 1.524)))) (pin "1") (pin "2"))

 (symbol (lib_id "bq25504-rescue:C") (at 167.64 124.46 0) (unit 1) (in_bom yes) (on_board yes) (dnp no)
  (property "Reference" "C7" (at 168.275 121.92 0) (effects (font (size 1.27 1.27)) (justify left)))
  (property "Value" "100µ" (at 168.275 127 0) (effects (font (size 1.27 1.27)) (justify left)))
  (property "Footprint" "" (at 168.6052 128.27 0) (effects (font (size 0.762 0.762))))
  (property "Datasheet" "" (at 167.64 124.46 0) (effects (font (size 1.524 1.524)))) (pin "1") (pin "2"))

 (symbol (lib_id "bq25504-rescue:GND") (at 167.64 130.81 0) (unit 1) (in_bom yes) (on_board yes) (dnp no)
  (property "Reference" "#PWR014" (at 167.64 137.16 0) (effects (font (size 1.27 1.27)) hide))
  (property "Value" "GND" (at 167.64 134.62 0) (effects (font (size 1.27 1.27))))
  (property "Footprint" "" (at 167.64 130.81 0) (effects (font (size 1.524 1.524))))
  (property "Datasheet" "" (at 167.64 130.81 0) (effects (font (size 1.524 1.524)))) (pin "1"))

 (sheet_instances (path "" (page "1"))))
